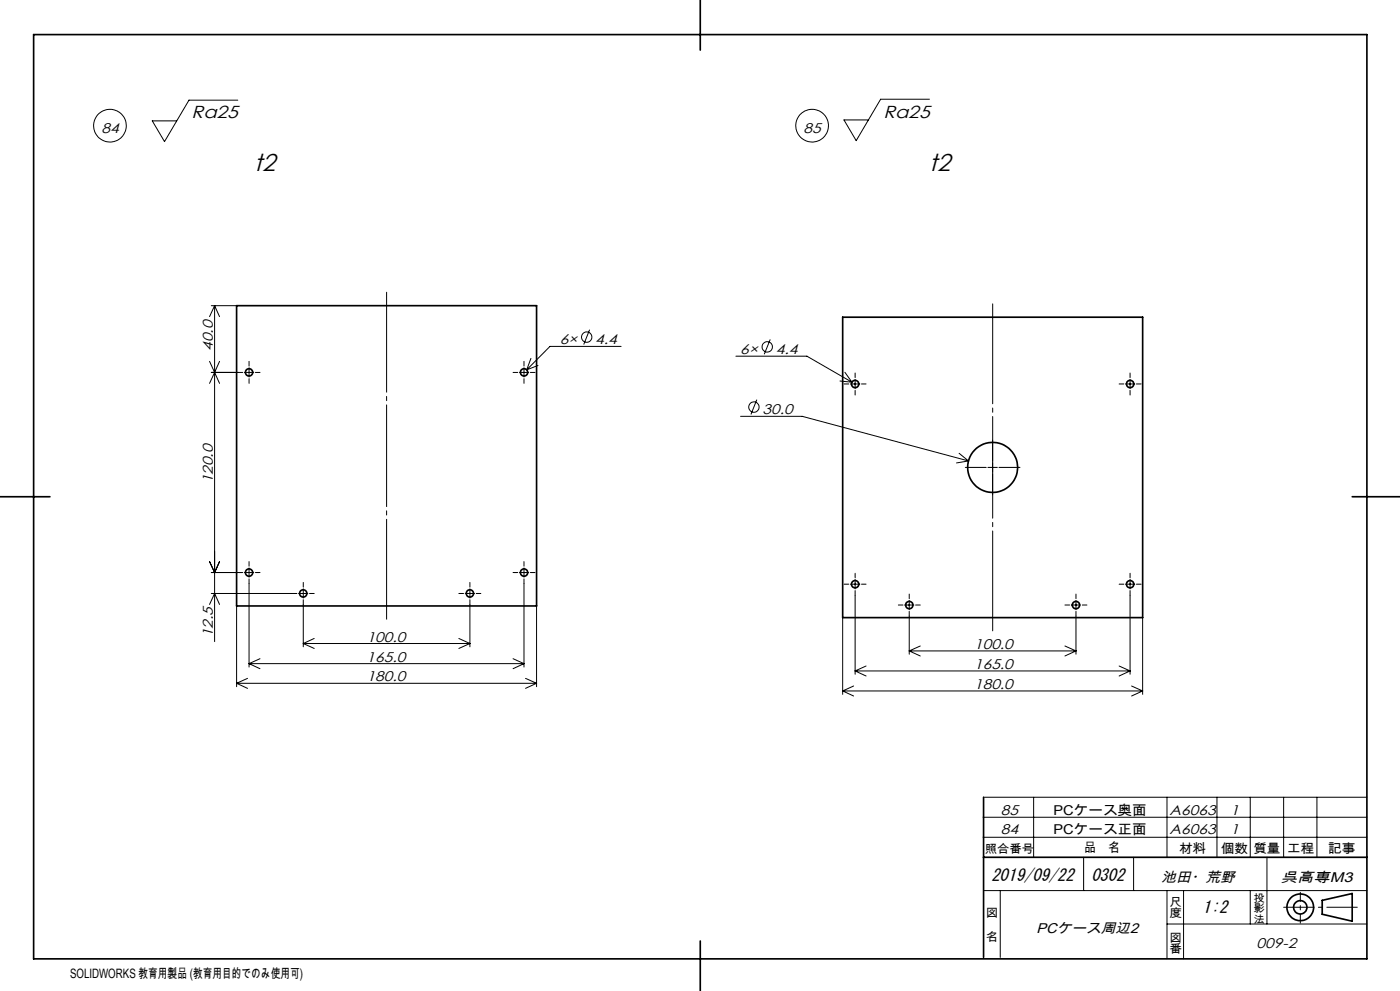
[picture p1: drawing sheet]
<svg xmlns="http://www.w3.org/2000/svg" width="420mm" height="297mm" viewBox="0 0 420 297" stroke-linecap="round" stroke-linejoin="round" font-family="sans-serif">
<g fill="none" stroke="#000" stroke-width=".3">
<path d="M71.3 30h-14.6l-7.3 12.4-3.7-6.2h7.3M278.8 29.7h-14.6l-7.3 12.5-3.7-6.3h7.3M63.4 91.6h7.6M64.4 91.6v100.7M64.4 91.6l1.5 3.3M64.4 91.6l-1.5 3.3M176.9 98.8l-1.8 4.5M62.9 108.3l1.5 3.3M64.4 111.6l1.5 3.3M64.4 111.6l-1.5 3.3M65.9 108.3l-1.5 3.3M72.8 111.6h-9.4"/>
<path d="M73.3 111.6h2.8M74.7 108.3v1.4M74.7 110.2v2.8M74.7 113.5v1.4M76.6 111.6h1.4M153.9 111.6h1.4M155.8 111.6h2.8M157.2 108.3v1.4M157.2 110.2v2.8M157.2 113.5v1.4M159.1 111.6h1.4M159.3 107.4l-1.3 3.4"/>
<path d="M161.4 109.5l-3.4 1.3M186.3 103.8h-21.3l-7 7M220.8 106.7h21.3l13.5 7.8M227 119.8l-1.7 4.4M231.1 101.7l-1.8 4.5M252 114.2l3.6 .3M253.2 115.1h1.4M253.5 111.6l2.1 2.9M255.1 115.1h2.9M256.5 111.8v1.4M256.5 113.7v2.8M256.5 117v1.4"/>
<path d="M258.4 115.1h1.4M335.7 115.1h1.4M337.6 115.1h2.8M339 111.8v1.4M339 113.7v2.8M339 117v1.4M340.9 115.1h1.4M222.2 124.8h18.5l49.8 13.3M287.7 135.9l2.8 2.2M290.5 138.1l-3.6 .6M297.8 131.9v6.3M297.8 138.7v2.8"/>
<path d="M289.6 140.1h6.3M296.4 140.1h2.8M297.8 142v6.3M299.7 140.1h6.3M62.9 168.3l1.5 3.3 1.5-3.3M63.4 177.9h25.7M63.4 171.6h9.4M73.3 171.6h2.8M74.7 168.3v1.4M74.7 170.2v2.8M74.7 173.5v26.4M76.6 171.6h1.4"/>
<path d="M89.6 177.9h2.8M91 174.6v1.4M91 176.5v2.7M91 179.7v14.1M92.9 177.9h1.4M137.7 177.9h1.4M139.6 177.9h2.8M141 174.6v1.4M141 176.5v2.7M141 179.7v14.1M142.9 177.9h1.4M153.9 171.6h1.4"/>
<path d="M155.8 171.6h2.8M157.2 168.3v1.4M157.2 170.2v2.8M157.2 173.5v26.4M159.1 171.6h1.4M253.2 175.1h1.4M255.1 175.1h2.9M256.5 171.8v1.4M256.5 173.7v2.8M256.5 177v25.1M258.4 175.1h1.4M272.8 178v1.4"/>
<path d="M272.8 179.9v2.8M322.8 178v1.4M322.8 179.9v2.8M335.7 175.1h1.4M337.6 175.1h2.8M339 171.8v1.4M339 173.7v2.8M339 177v25.1M340.9 175.1h1.4M62.9 181.1l1.5-3.2 1.5 3.2M71 181.6v24.2M74.7 198.9h82.5"/>
<path d="M74.7 198.9l3.3 1.5M78 197.4l-3.3 1.5M91 192.9h50M91 192.9l3.3 1.4M94.3 191.3l-3.3 1.6M137.7 191.3l3.3 1.6M141 192.9l-3.3 1.4M153.9 197.4l3.3 1.5M157.2 198.9l-3.3 1.5M161 181.6v24.2M252.8 185.1v23M259.8 199.6l-3.3 1.5"/>
<path d="M269.5 181.3h1.4M271.4 181.3h2.8M272.8 195.1h50M272.8 195.1l3.3 1.5M272.8 183.2v12.9M274.7 181.3h1.4M276.1 193.6l-3.3 1.5M319.5 181.3h1.4M319.5 193.6l3.3 1.5M321.4 181.3h2.8M322.8 195.1l-3.3 1.5M322.8 183.2v12.9"/>
<path d="M324.7 181.3h1.4M335.7 199.6l3.3 1.5M342.8 185.1v23M71 204.8h90M71 204.8l3.3 1.5M74.3 203.3l-3.3 1.5M157.7 203.3l3.3 1.5M161 204.8l-3.3 1.5M252.8 207.1h90M252.8 207.1l3.3 1.5M256.1 205.6l-3.3 1.5M256.5 201.1h82.5"/>
<path d="M256.5 201.1l3.3 1.5M339 201.1l-3.3 1.5M339.5 205.6l3.3 1.5M342.8 207.1l-3.3 1.5M295.1 238.9h115M310.1 238.9v18M350.1 238.9v18M365.1 238.9v18M375.1 238.9v18M385.1 238.9v18M395.1 238.9v18M295.1 250.9h115"/>
<path d="M295.1 244.9h115M325.1 256.9v10M340.1 256.9v10M380.1 256.9v20M295.1 266.9h115M300.1 266.9v20M350.1 276.9h60M350.1 266.9v20.4M355.1 266.9v20.5M375.1 266.9v10"/>
<circle cx="33" cy="37.7" r="4.9"/>
<circle cx="243.6" cy="37.7" r="4.9"/>
<circle cx="176" cy="101" r="1.55"/>
<circle cx="230.2" cy="104" r="1.55"/>
<circle cx="226.2" cy="122" r="1.56"/>
</g>
<g fill="none" stroke="#000" stroke-width=".5">
<path d="M10.1 10.4h400v277h-400zM210.1 0v15M71 91.6h90v90h-90zM252.8 95.1h90v90h-90zM0 148.9h15M405.7 148.9h14.3M295.1 238.9v48M295.1 256.9h115M396.7 269.8l9-2v8.3l-9-2.1zM210.1 282v15"/>
<circle cx="74.7" cy="111.6" r="1.1"/>
<circle cx="157.2" cy="111.6" r="1.1"/>
<circle cx="256.5" cy="115.1" r="1.1"/>
<circle cx="339" cy="115.1" r="1.11"/>
<circle cx="297.8" cy="140.1" r="7.5"/>
<circle cx="74.7" cy="171.6" r="1.1"/>
<circle cx="91" cy="177.9" r="1.1"/>
<circle cx="141" cy="177.9" r="1.1"/>
<circle cx="157.2" cy="171.6" r="1.1"/>
<circle cx="256.5" cy="175.1" r="1.1"/>
<circle cx="339" cy="175.1" r="1.11"/>
<circle cx="272.8" cy="181.3" r="1.1"/>
<circle cx="322.8" cy="181.3" r="1.1"/>
<circle cx="390.1" cy="271.9" r="4"/>
<circle cx="390.1" cy="271.9" r="2"/>
</g>
<path d="M116 185.6v-98M297.8 189.1v-98" fill="none" stroke="#000" stroke-width=".3" stroke-dasharray="30.5 1.3 1.3 1.3" stroke-dashoffset=".5"/>
<path d="M390.1 276.7v-9.3" fill="none" stroke="#000" stroke-width=".3" stroke-dasharray="30.5 1.3 1.3 1.3" stroke-dashoffset="27.8"/>
<path d="M385.1 271.9h22.1" fill="none" stroke="#000" stroke-width=".3" stroke-dasharray="30.5 1.3 1.3 1.3" stroke-dashoffset="21.3"/>
<g font-size="7.3">
<text x="76.3" y="51.4">t2</text>
<text x="278.7" y="51.4">t2</text>
</g>
<g font-size="5.2">
<text x="57.5" y="35.5">Ra25</text>
<text x="265" y="35.2">Ra25</text>
</g>
<g font-size="5.1">
<text x="297.4" y="263.9">2019/09/22</text>
<text x="327.4" y="263.9">0302</text>
<text x="360.8" y="273.5">1:2</text>
</g>
<g font-size="4.2">
<text x="30.4" y="39.7">84</text>
<text x="241.1" y="39.7">85</text>
<text x="63.8" y="105.2" transform="rotate(-90 63.8 105.2)">40.0</text>
<text x="167.9" y="103.2">6×</text>
<text x="178.6" y="103.2">4.4</text>
<text x="222.1" y="106.1">6×</text>
<text x="232.8" y="106.1">4.4</text>
<text x="228.8" y="124.1">30.0</text>
<text x="63.8" y="144.9" transform="rotate(-90 63.8 144.9)">120.0</text>
<text x="63.8" y="191" transform="rotate(-90 63.8 191)">12.5</text>
<text x="110" y="192.3">100.0</text>
<text x="292.2" y="194.5">100.0</text>
<text x="110" y="198.3">165.0</text>
<text x="292.2" y="200.5">165.0</text>
<text x="110" y="204.2">180.0</text>
<text x="292.2" y="206.5">180.0</text>
<text x="300.3" y="244.1">85</text>
<text x="350.9" y="244.1">A6063</text>
<text x="369.1" y="244.1">1</text>
<text x="300.3" y="249.9">84</text>
<text x="350.9" y="249.9">A6063</text>
<text x="369.1" y="249.9">1</text>
<text x="348.4" y="264.4">池田・荒野</text>
<text x="384.2" y="264.4">呉高専M3</text>
<text x="310.9" y="279.7">PCケース周辺2</text>
<text x="377" y="284.1">009-2</text>
</g>
<g font-size="4.1">
<text x="316.1" y="244.1">PCケース奥面</text>
<text x="316.1" y="249.9">PCケース正面</text>
</g>
<g font-size="3.9">
<text x="325.2" y="255.5">品　名</text>
<text x="353.7" y="255.6">材料</text>
<text x="366.2" y="255.6">個数</text>
<text x="376" y="255.6">質量</text>
<text x="386.1" y="255.6">工程</text>
<text x="398.4" y="255.6">記事</text>
<text x="21" y="293">SOLIDWORKS 教育用製品 (教育用目的でのみ使用可)</text>
</g>
<g font-size="3.5">
<text x="295.4" y="255.6">照合番号</text>
<text x="295.8" y="274.9">図</text>
<text x="350.8" y="271.4">尺</text>
<text x="350.8" y="274.9">度</text>
<text x="295.8" y="282">名</text>
<text x="350.8" y="282.2">図</text>
<text x="350.8" y="285.8">番</text>
</g>
<g font-size="3.2">
<text x="376" y="270.2">投</text>
<text x="376" y="273.4">影</text>
<text x="376" y="276.5">法</text>
</g>
</svg>
